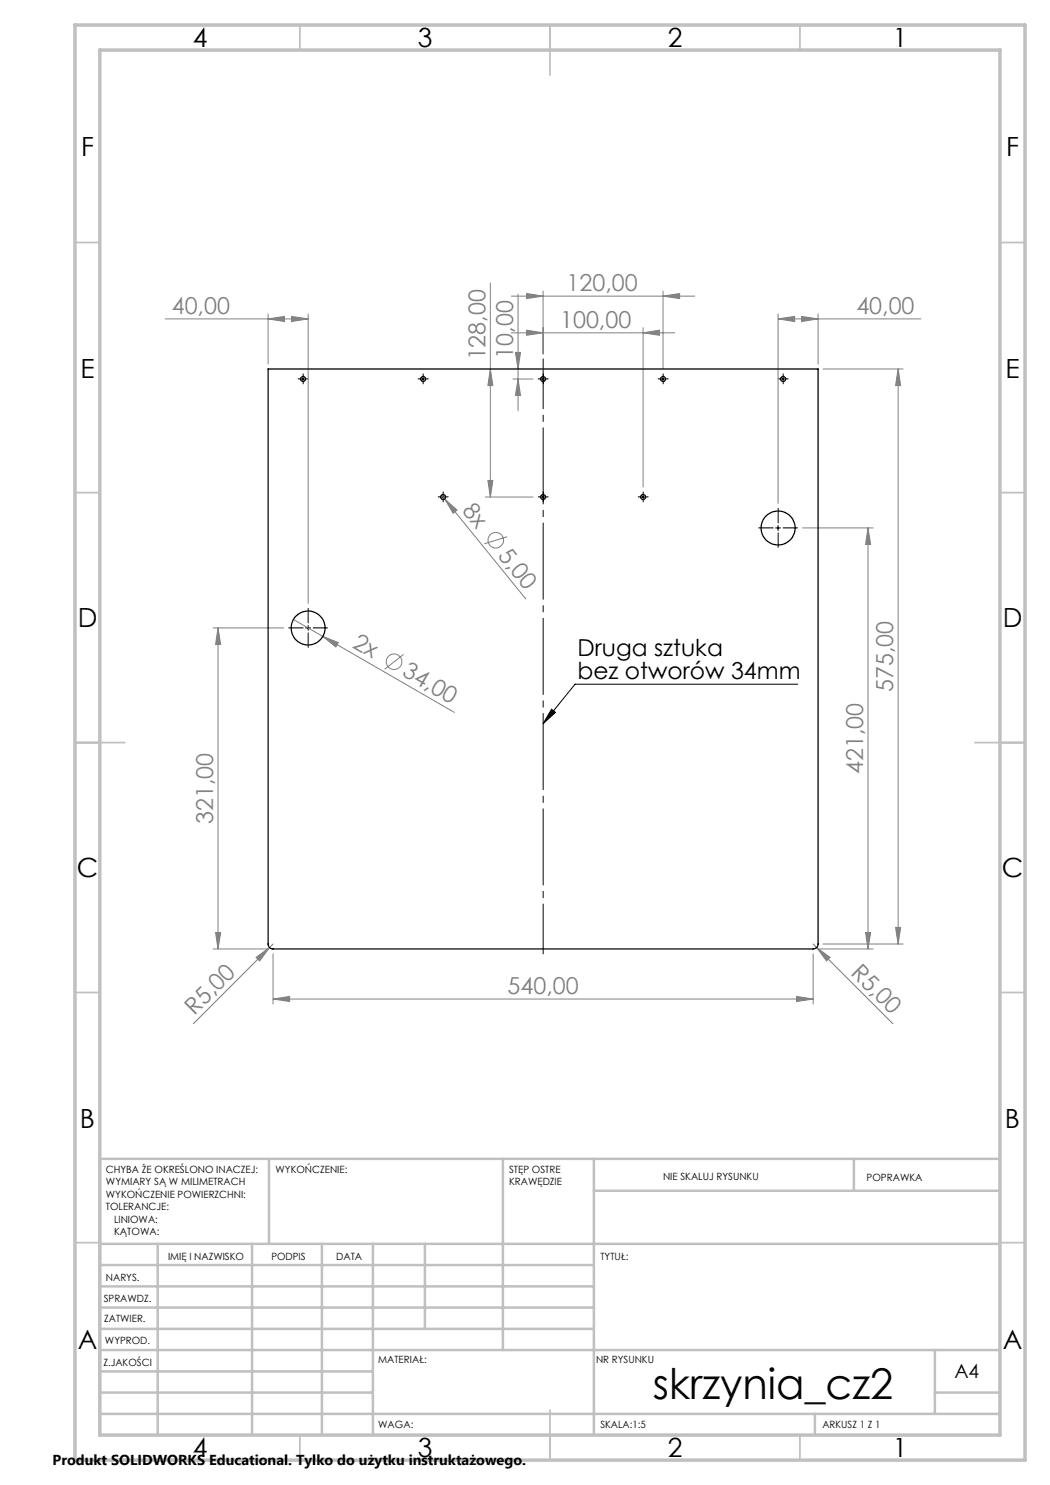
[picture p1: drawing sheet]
<svg xmlns="http://www.w3.org/2000/svg" width="210mm" height="297mm" viewBox="0 0 210 297" stroke-linecap="round" stroke-linejoin="round" font-family="sans-serif">
<g fill="none" stroke="#808080" stroke-width=".2">
<path d="M98.1 56.6v42.8M102.3 59.2h36.7M103.6 58.8v23.4M105.3 58.7l3.3 .5-3.3 .5zM108.6 58.2v12.6M132.6 59.2l3.3-.5v1zM132.6 58.2v15.6M33.1 63.8h28.5M53.6 63.8l3.3-.5v1zM53.6 62.8v10M58.3 63.3l3.3 .5-3.3 .5zM61.6 62.8v57.9"/>
<path d="M98.1 73.8l.5 3.3h-1zM102.3 66.6h32.7M102.6 75.8h4M103.1 70.5h1l-.5 3.3zM103.6 75.8l.5 3.3h-1zM105.3 66l3.3 .6-3.3 .5zM128.6 66.6l3.3-.6v1.1zM128.6 65.5v31.9M155.6 63.8l3.3-.5v1zM155.6 62.8v37.9M155.6 63.8h28.6M160.3 63.3l3.3 .5-3.3 .5z"/>
<path d="M163.6 62.8v10M164.6 73.8h16M179.6 73.8v115M179.6 73.8l.5 3.3h-1zM88.3 99l.6 .8M88.9 99.8l2.5 2.2-.8 .7zM88.9 99.8l16.3 20M97.1 99.4h9.5M97.6 96.1h1l-.5 3.3zM101.4 107.3l-4.5 1.5M160.5 105.6h14.1M173.6 105.6v84.2"/>
<path d="M173.6 105.6l.5 3.3h-1zM42.6 125.6h14.1M43.6 125.6l.5 3.3h-1zM43.6 125.6v64.2M58.7 123.9l5.9 3.4M64.6 127.3l3.1 1.2-.5 .9zM64.6 127.3l26.3 15.2M80.7 130.9l-3.8 2.9M42.6 189.8h11M43.1 186.5h1l-.5 3.3zM51.2 191.5l2.7-2-2 2.7zM54.6 199.8l3.3-.5v1z"/>
<path d="M54.6 190.8v10M54.6 199.8h108M54.6 188.8l-15.9 15.9M159.3 199.3l3.3 .5-3.3 .5zM162.6 188.8l16 15.9M162.6 190.8v10M163.3 189.5l2.7 2-.7 .7zM163.6 189.8h11M164.6 188.8h16M173.1 186.5h1l-.5 3.3zM179.1 185.5h1l-.5 3.3z"/>
<circle cx="99.2" cy="108" r="1.55"/>
<circle cx="78.8" cy="132.4" r="1.56"/>
</g>
<g fill="none" stroke="#000" stroke-width=".2">
<path d="M60.1 75.8h1M60.6 75.3v1M84.1 75.8h1M84.6 75.3v1M108.1 75.8h1M108.6 75.3v1M132.1 75.8h1M132.6 75.3v1M156.1 75.8h1M156.6 75.3v1M88.1 99.4h1M88.6 98.9v1"/>
<path d="M108.1 99.4h1M108.6 98.9v1M128.1 99.4h1M128.6 98.9v1M155.1 105.6h1M155.6 105.1v1M61.1 125.6h1M61.6 125.1v1M159.6 136.8h-44.6l-6.4 7.9M110.3 141.8l.8 .7-2.5 2.2z"/>
</g>
<path d="M108.6 190.8v-119" fill="none" stroke="#000" stroke-width=".2" stroke-dasharray="15.2 1.3 1.3 1.3" stroke-dashoffset="5.3"/>
<g fill="none" stroke="#000" stroke-width=".2" stroke-dasharray="15.2 1.3 1.3 1.3">
<path d="M60.1 75.8h-.5M60.6 75.3v-.5M60.6 76.3v.5M61.1 75.8h.5M84.1 75.8h-.5M84.6 75.3v-.5M84.6 76.3v.5M85.1 75.8h.5M108.1 75.8h-.5M108.6 75.3v-.5M108.6 76.3v.5M109.1 75.8h.5"/>
<path d="M132.1 75.8h-.5M132.6 75.3v-.5M132.6 76.3v.5M133.1 75.8h.5M156.1 75.8h-.5M156.6 75.3v-.5M156.6 76.3v.5M157.1 75.8h.5M88.1 99.4h-.5M88.6 98.9v-.5M88.6 99.9v.5M89.1 99.4h.5"/>
<path d="M108.1 99.4h-.5M108.6 98.9v-.5M108.6 99.9v.5M109.1 99.4h.5M128.1 99.4h-.5M128.6 98.9v-.5M128.6 99.9v.5M129.1 99.4h.5M154.6 105.6h-2.9M155.6 104.6v-2.9M155.6 106.6v2.9M156.6 105.6h2.9"/>
<path d="M60.6 125.6h-2.9M61.6 124.6v-2.9M61.6 126.6v2.9M62.6 125.6h2.9"/>
</g>
<g fill="none" stroke="#c0c0c0" stroke-width=".35">
<path d="M60 5v5M110 5v10M160 5v5M15 48.5h5M200 48.5h5M15 98.5h5M200 98.5h5M15 148.5h10M195 148.5h10M15 198.5h5M200 198.5h5M15 248.5h5"/>
<path d="M200 248.5h5M60 287v5M110 282v10M160 287v5"/>
</g>
<g fill="none" stroke="#c0c0c0" stroke-width=".5">
<path d="M53.8 231.8v17M100.6 231.8v38.2M118.8 231.8v55.2M118.8 238.2h81.2M170.8 231.8v6.4M200 231.8h-180v55.2M20 248.8h180M20 257.3h98.8M20 253h98.8M31.5 248.8v38.2M50.4 248.8v38.2M64.4 248.8v38.2"/>
<path d="M74.6 248.8v38.2M85 248.8v17M20 265.8h98.8M20 261.5h98.8M20 278.5h54.6M20 274.3h54.6M20 270h180M187 278.5h13M187 270v12.8M20 282.8h180M163 282.8v4.2"/>
</g>
<path d="M15 5h190v287h-190zM20 10h180v277h-180z" fill="none" stroke="#c0c0c0" stroke-width=".7"/>
<path d="M110.3 141.8l.8 .7-2.5 2.2z" fill="#000"/>
<g fill="#808080">
<path d="M51.2 191.5l2.7-2-2 2.7z"/>
<path d="M88.9 99.8l2.5 2.2-.8 .7z"/>
<path d="M163.3 189.5l2.7 2-.7 .7z"/>
<path d="M64.6 127.3l3.1 1.2-.5 .9z"/>
<path d="M54.6 199.8l3.3-.5v1zM159.3 199.3l3.3 .5-3.3 .5zM155.6 63.8l3.3-.5v1zM160.3 63.3l3.3 .5-3.3 .5zM53.6 63.8l3.3-.5v1zM58.3 63.3l3.3 .5-3.3 .5zM105.3 66l3.3 .6-3.3 .5zM128.6 66.6l3.3-.6v1.1zM105.3 58.7l3.3 .5-3.3 .5zM132.6 59.2l3.3-.5v1z"/>
<path d="M179.1 185.5h1l-.5 3.3zM179.6 73.8l.5 3.3h-1zM43.1 186.5h1l-.5 3.3zM43.6 125.6l.5 3.3h-1zM173.1 186.5h1l-.5 3.3zM173.6 105.6l.5 3.3h-1z"/>
<path d="M103.1 70.5h1l-.5 3.3zM103.6 75.8l.5 3.3h-1zM98.1 73.8l.5 3.3h-1zM97.6 96.1h1l-.5 3.3z"/>
</g>
<g fill="none" stroke="#000" stroke-width=".25">
<path d="M53.6 73.8h110v115a.96 .96 0 0 1-1 1h-108a.96 .96 0 0 1-1-1z"/>
<circle cx="60.6" cy="75.8" r=".5"/>
<circle cx="84.6" cy="75.8" r=".51"/>
<circle cx="108.6" cy="75.8" r=".5"/>
<circle cx="132.6" cy="75.8" r=".5"/>
<circle cx="156.6" cy="75.8" r=".5"/>
<circle cx="88.6" cy="99.4" r=".5"/>
<circle cx="108.6" cy="99.4" r=".5"/>
<circle cx="128.6" cy="99.4" r=".5"/>
<circle cx="155.6" cy="105.6" r="3.4"/>
<circle cx="61.6" cy="125.6" r="3.4"/>
</g>
<text font-size="8.5" x="130.6" y="279.7">skrzynia_cz2</text>
<g font-size="5.3">
<text x="38.5" y="9.5">4</text>
<text x="83.5" y="9.5">3</text>
<text x="133.6" y="9.5">2</text>
<text x="178.6" y="9.5">1</text>
<text x="16.2" y="31.3">F</text>
<text x="201.2" y="31.3">F</text>
<text x="16.1" y="75.5">E</text>
<text x="201.1" y="75.5">E</text>
<text x="15.5" y="125.5">D</text>
<text x="200.5" y="125.5">D</text>
<text x="15.4" y="175.5">C</text>
<text x="200.4" y="175.5">C</text>
<text x="16" y="225.5">B</text>
<text x="201" y="225.5">B</text>
<text x="15.5" y="269.8">A</text>
<text x="200.5" y="269.8">A</text>
<text x="38.5" y="291.5">4</text>
<text x="83.5" y="291.5">3</text>
<text x="133.6" y="291.5">2</text>
<text x="178.6" y="291.5">1</text>
</g>
<g font-size="4.7" fill="#808080">
<text x="113.3" y="58.2">120,00</text>
<text x="34.4" y="62.8">40,00</text>
<text x="112" y="65.5">100,00</text>
<text x="171.3" y="62.8">40,00</text>
<text x="102.6" y="71.7" transform="rotate(-90 102.6 71.7)">10,00</text>
<text x="97.1" y="72.1" transform="rotate(-90 97.1 72.1)">128,00</text>
<text x="92.3" y="102.3" transform="rotate(51 92.3 102.3)">8x</text>
<text x="99.5" y="111.1" transform="rotate(51 99.5 111.1)">5,00</text>
<text x="70.3" y="129.4" transform="rotate(30 70.3 129.4)">2x</text>
<text x="80.2" y="135.1" transform="rotate(30 80.2 135.1)">34,00</text>
<text x="178.6" y="138.4" transform="rotate(-90 178.6 138.4)">575,00</text>
<text x="172.6" y="154.8" transform="rotate(-90 172.6 154.8)">421,00</text>
<text x="42.6" y="164.8" transform="rotate(-90 42.6 164.8)">321,00</text>
<text x="169.9" y="194.7" transform="rotate(45 169.9 194.7)">R5,00</text>
<text x="38.9" y="203.1" transform="rotate(-45 38.9 203.1)">R5,00</text>
<text x="101.5" y="198.8">540,00</text>
</g>
<g font-size="4.7">
<text x="115.5" y="131.3">Druga sztuka</text>
<text x="115.5" y="135.8">bez otworów 34mm</text>
</g>
<text font-size="3.9" x="190.9" y="275.5">A4</text>
<text font-size="2.9" x="10.5" y="292.9">Produkt SOLIDWORKS Educational. Tylko do użytku instruktażowego.</text>
<g font-size="2">
<text x="21.2" y="234.6">CHYBA ŻE OKREŚLONO INACZEJ:</text>
<text x="21.2" y="237.1">WYMIARY SĄ W MILIMETRACH</text>
<text x="21.2" y="239.6">WYKOŃCZENIE POWIERZCHNI:</text>
<text x="55.1" y="234.6">WYKOŃCZENIE:</text>
<text x="101.8" y="234.6">STĘP OSTRE</text>
<text x="101.8" y="237.1">KRAWĘDZIE</text>
<text x="132.6" y="236">NIE SKALUJ RYSUNKU</text>
<text x="173.3" y="236.2">POPRAWKA</text>
<text x="21.2" y="242.1">TOLERANCJE:</text>
<text x="22.8" y="244.6">LINIOWA:</text>
<text x="22.8" y="247.1">KĄTOWA:</text>
<text x="33.6" y="251.9">IMIĘ I NAZWISKO</text>
<text x="54.3" y="251.9">PODPIS</text>
<text x="67.2" y="251.9">DATA</text>
<text x="120.1" y="251.9">TYTUŁ:</text>
<text x="21.2" y="256.1">NARYS.</text>
<text x="20.7" y="260.3">SPRAWDZ.</text>
<text x="20.8" y="264.4">ZATWIER.</text>
<text x="21" y="268.8">WYPROD.</text>
<text x="20.7" y="273.1">Z.JAKOŚCI</text>
<text x="75.6" y="272.5">MATERIAŁ:</text>
<text x="119.2" y="272.7">NR RYSUNKU</text>
<text x="75.6" y="285.5">WAGA:</text>
<text x="120.1" y="285.6">SKALA:1:5</text>
<text x="164.5" y="285.6">ARKUSZ 1 Z 1</text>
</g>
</svg>
